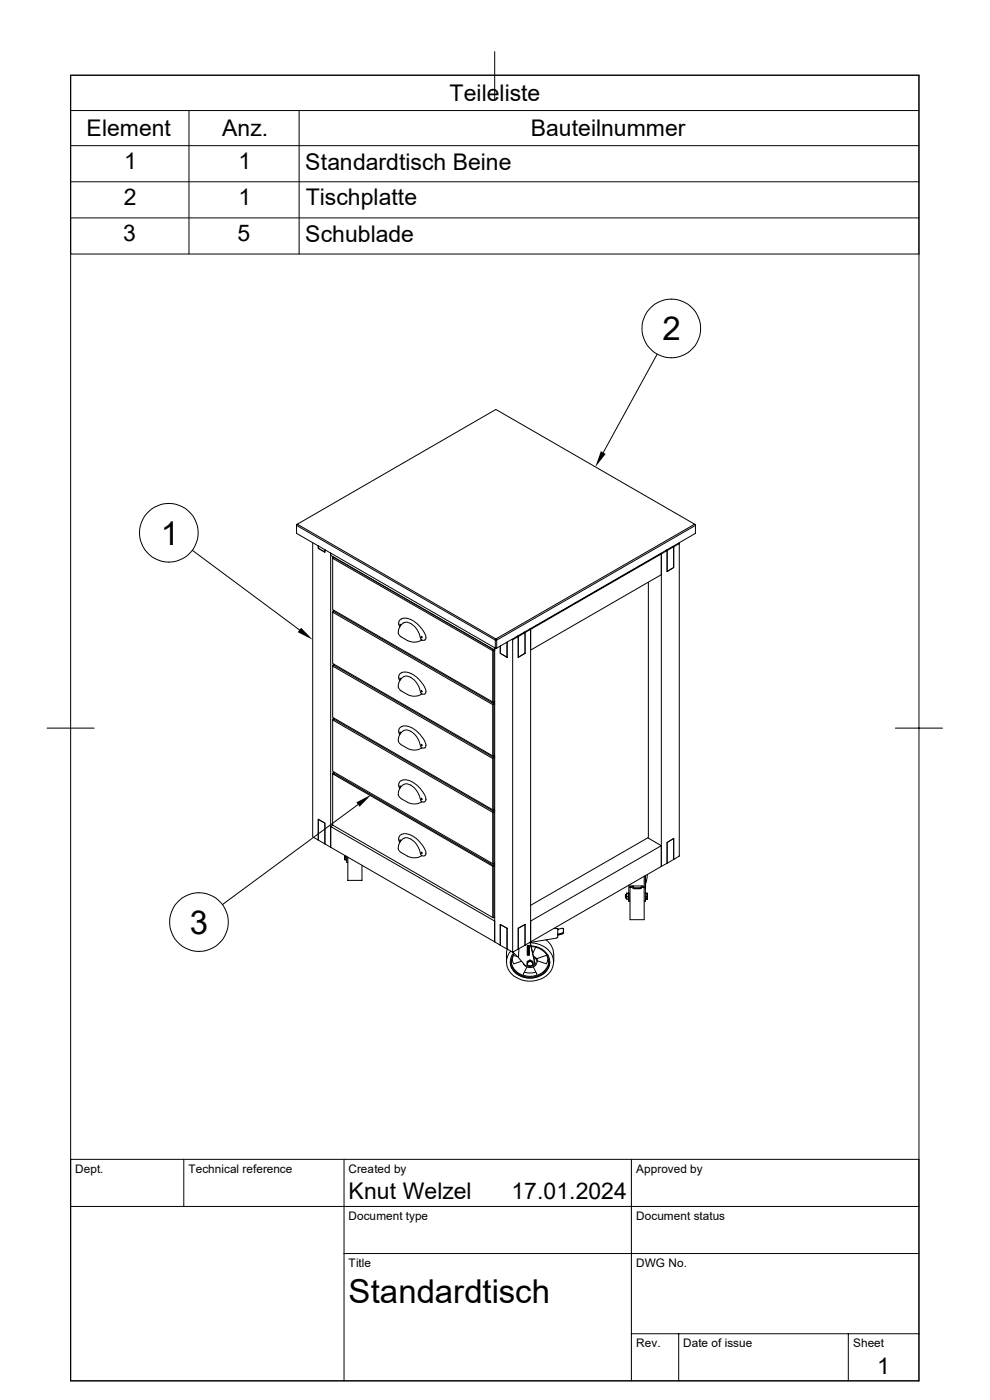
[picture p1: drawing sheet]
<svg xmlns="http://www.w3.org/2000/svg" width="210mm" height="297mm" viewBox="0 0 210 297" stroke-linecap="round" stroke-linejoin="round" font-family="sans-serif">
<g fill="none" stroke="#000" stroke-width=".21">
<path d="M104.9 11v10M194.9 16v276.9h-179.9M194.9 16h-179.9v37.9h179.9M194.9 16h-179.9v276.9M15 23.5h179.9M15 30.9h179.9M15 38.6h179.9M40.1 23.5v30.4M63.5 23.5v30.4M15 46.2h179.9M139.4 75.1l-11.4 20.9M40.8 116.8l22.7 16.8"/>
<path d="M62.9 111.5l42.2 24.3v1.7l-42.2-24.3zM62.9 111.3l.2-.1-.2 .3zM63.1 111.2l42.1-24.3 42.2 24.3-42.2 24.4zM66.3 115.1v62.4l1.2 .7v-4.4M67.5 115.8v.5l1.4 .8v-.5v.5l-1.4-.8zM70.6 118.3l.1-.1-.1 .2zM70.6 118.4l33.9 19.6v10.9l-33.9-19.6zM70.7 118.2l34 19.6M141.4 116.7l.1 .1v4.4l1.4-.8-1.4 .8v-4.4zM142.8 115.9l.1 .1v4.4M144 115.2l.1 .1M147.4 111.2l.1 .3z"/>
<path d="M70.6 129.7l.1-.1-.1 .3zM70.6 129.9l33.9 19.6v10.9l-33.9-19.6zM70.9 129.5l-.2 .1 33.9 19.6 .3-.1M84.5 134.3l.3 .6 1.7 1M84.8 133l-.2-.5v-.5l.2-.4 .4-.3 1.1-.2 1 .4 1.7 1.3 1 1.4 .4 1.1M85 132.6l-.1-.2-.1 .1 .2 .3M85.7 132.1a2.51 2.51 0 0 1 2.8 1.5l.8 2.1 .3 .1h.6M85.7 132.1l-.6 .4-.3 .6-.3 1.2M89.4 135l.2 .2-.1 .1-.2-.2zM89.5 135.8a3 3 0 0 1-3 .1M90.3 135.3l-.2 .5M104.6 137.8l.2 .2h-.3z"/>
<path d="M104.9 137.4v62.4M105.2 135.6l.2 .2h-.3zM105.4 135.8l42.1-24.3v1.7l-42.3 24.4-.1-.1h.3zM106.1 137.1v1.5l1.5 .8-1.5-.8zM107.6 136.3v3.1M108.6 135.6l.2 .1v66.3M108.8 135.7l3.8-2.2v4.4l27.7-16v-4.4l3.8-2.2v66.3l-1.2 .7M111.3 134.1l.1 .1v4.4l-1.5 .8v-4.4h-.1M137.5 123.5v54.2l-24.9 14.4M10 154.5h10M70.6 152.6l.1-.1-.1 .2zM70.6 141.1h.1l-.1 .2z"/>
<path d="M70.6 152.7l33.9 19.6v10.9l-33.9-19.6zM70.6 141.3l33.9 19.6v10.9l-33.9-19.6zM70.9 152.4l-.2 .1 33.9 19.6 .3-.1M70.9 140.9l-.2 .2 33.9 19.6 .3-.2M84.5 157.1l.3-1.2a1.6 1.6 0 0 1 2.4-.7 5.9 5.9 0 0 1 2.2 3.4M84.5 145.7l.3-1.2a1.6 1.6 0 0 1 2.4-.8 5.9 5.9 0 0 1 2.2 3.5M84.5 157.1l.2 .5 .4 .3M84.5 145.7l.3 .6 1.7 1.1a3 3 0 0 0 3-.2M84.8 155.8l-.2-.4v-.5l.6-.8 1-.1 1.1 .3 1.7 1.4 1 1.4 .4 1.1M84.8 144.4l-.2-.4v-.6l.6-.7 1-.1 1.1 .3 1.7 1.4 1 1.4 .4 1M85 158l1.5 .8a3 3 0 0 0 3-.1M85 155.5l-.1-.2-.1 .1 .2 .2"/>
<path d="M85 144.1l-.1-.3-.1 .1 .2 .3M89.4 158.6h.1M89.4 147.2h.1M89.4 157.9l.2 .2-.1 .1-.2-.2zM89.4 146.5l.2 .2-.1 .1-.2-.2zM90.3 158.2a.54 .54 0 0 1-.8 .5l-.1-.1M90.3 146.7a.54 .54 0 0 1-.8 .5h-.1M104.5 148.9h.3zM104.6 149.2l.2 .3h-.3zM104.9 148.8l-.1 .1v-10.9l.1-.1-34.8-20.1v-.5v62.4l-1.2-.7M104.9 149.4l-.1 .1v10.9l.1-.1M189.9 154.5h10"/>
<path d="M67.5 173.8v4.4l1.4 .8M67.5 173.8l1.4 .8v4.4M70.1 175.3v4.4l34.8 20.1M70.6 164h.1l-.1 .2zM70.6 164.2l33.9 19.6v10.8l-33.9-19.6zM70.6 175l-.5 .3 34.8 20.1M70.9 163.8l-.2 .2 33.9 19.6 .3-.2M75.9 170.7l-28.7 21.2M84.5 168.6l.3-1.2a1.7 1.7 0 0 1 2.4-.8 5.9 5.9 0 0 1 2.2 3.4v.1M84.5 168.6l.2 .4 .4 .4M84.8 167.3l-.2-.5v-.5l.6-.7 1-.2 1 .3 .8 .5 1 .9 1 1.4 .4 1.1M84.8 178.7l-.2-.4v-.6l.6-.7 1-.1 1 .3 1.1 .7 .8 .8 .9 1.3 .4 1.1"/>
<path d="M85 169.4l1.5 .8a3 3 0 0 0 3-.1M85 166.9l-.1-.2-.1 .1 .2 .2M85 178.4l-.1-.3-.1 .1 .2 .3M89.4 170.1l.4 .1 .4-.1M89.4 170.1h.1M89.4 169.3l.2 .2-.1 .2-.2-.2zM90.3 169.6l-.2 .5M104.5 171.8h.3zM104.5 160.4h.3zM104.6 172.1l.2 .2h-.3zM104.6 160.7l.2 .2h-.3zM104.9 160.8l-.1 .1v10.9l.1-.1"/>
<path d="M104.9 172.3h-.1v10.9l.1-.1M137.4 177.8l2.9 1.6M73.1 181.5l.4 .6v.9h.3M73.2 182.4h.1M73.2 181.8v-.3v.9M73.2 181.8v.6M73.2 182.4h.3M73.2 181.8h.1M73.4 181.7l.4 .3M73.5 183h.1M73.8 181.8v5h3v-3.2M84.5 180l.3-1.1a1.7 1.7 0 0 1 2.4-.9 5.9 5.9 0 0 1 2.2 3.4v.1"/>
<path d="M84.5 180l.3 .7 1.7 1a3 3 0 0 0 3-.2M89.4 181.5h.1M89.4 180.8l.2 .2-.1 .1-.2-.2zM90.3 181a.53 .53 0 0 1-.2 .6 .53 .53 0 0 1-.6-.1h-.1M104.5 183.2h.3zM104.5 194.6h.3zM104.6 183.6l.2 .2h-.3zM104.9 199.8l1.2 .7M104.9 183.7l-.1 .1v10.8h.1M107.6 196.9v4.4l1.2 .7 1.1-.7M107.6 196.9l-1.5-.8v4.4M107.6 196.9v4.4l-1.5-.8"/>
<path d="M112.4 199.9l1.1 4.6M112.5 199.9l.1 .8M112.6 195.4l27.7-16v4.4l-27.7 16zM115.8 199.4a3.8 3.8 0 0 1 1.6 3M117.6 197h.7v.1M118.3 198.2a.51 .51 0 0 1-.2 .8l-5.6 .9M118.3 198.2l1.2-.5v-.7v1l-1.2 .4M118.3 197.1v1.1M119.5 197l-.2-.1-1 .2M132.8 189.8v.7M132.8 189.8h.1M132.8 190.5h.1"/>
<path d="M132.9 189.5v.4zM132.9 190.7h.1M132.9 189.9l.1 .9zM133 190.8h.3M133 190.2h.3M133.3 190.2v.6M133.4 187.8v3.4h.2M133.4 189.5h-.5h.5l-.1 .7M133.4 190.7l-.1 .1M133.6 187.7v.6M133.7 188.2l-.1 .1M133.9 188.2l-.3 .1"/>
<path d="M134.3 188.3h1.7M134.3 188.2h-.4M134.3 188h-.4l-.2 .2M134.3 188v.5l1.5 .1 .3-.3M134.3 188h1.8v.3M136.1 188h.3l.2 .2M136.1 188.2h.3M136.4 188.2v.1h.3M136.7 185.9v2.4M136.7 188.2v6.9h-3.1v-6.8M136.8 185.8l.1 5.4M136.9 189.5h.4"/>
<path d="M136.9 186.1v2.3M136.9 185.8h.1M136.9 190.8h.3M136.9 190.2h.3M136.9 191.2h-.2M137.3 189.9v.8M137.3 190.7l-.1 .1M137.3 189.9l-.1 .9M137.3 190.7h.1M137.3 189.5v.4M137.3 185.5l-.4 2M137.3 189.5l-.4 .1"/>
<path d="M140.3 183.8v-66.3l-.1-.1 .1 .1-27.7 16-.2-.1 .2 .1v66.3l-1.2 .7M141.5 183.1l-1.2 .7M142.9 182.3v-4.4l-1.4 .8v4.4M142.9 182.3l-1.4 .8M107.6 201.4l-.2 .7v2M108.2 204.1a4 4 0 0 0 4.8 3.3 3.7 3.7 0 0 0 3.6-3.3M108.5 204a3.9 3.9 0 0 0 5.2 3 3.4 3.4 0 0 0 2.7-3M108.7 203.6l.2 .8M108.8 202l1.2 1.2M109 204.4v.1M109.7 202.9l-.8-.2-.2 1.1M110.1 201.3l-.1 1.9 1.4 1.7"/>
<path d="M110.7 203.9l-1.7 .6M111.2 206.2l.8 .2 1.7-.2M111.4 200.5v-4.4l-1.5 .8v4.4M111.4 200.5l-1.5 .8M111.5 204.8l.1 .1M111.6 204.9h.6M111.8 205.2l-.8 1.5M111.8 204.5v.2l.3 .2M111.8 204.2v.3M111.8 204.5l.3 .4M111.8 200.7v1.9M111.9 200.7h.4"/>
<path d="M111.9 202.6h.4M111.9 202.2l.3 .1zM111.9 200.6h.3M112 201.6h.1M112 201.8h.1M112 201.5h.1M112 202.4v.1M112 201.6l.2 .1zM112 201.7l.2 .1zM112 201.1h.2M112 201.2h.1M112 201.4l.2 .1z"/>
<path d="M112 201.1h.1M112 200.8h.1M112 201.9h.1M112 201.3l.2 .1h-.2l.1-.1h-.1h.2h-.1M112 200.7v.1M112 202.4h.2zM112 201.9h.2zM112 201.9h.2M112.1 200.7v.1M112.1 200.8h.1l-.1 .1M112.1 200.7h.1M112.1 202.1h.1"/>
<path d="M112.1 201.9v.1M112.1 201.1h.1M112.1 202.1l-.1-.1 .2 .1M112.2 202.1h.1M112.1 200.9h.1M112.2 201.1h.1M112.1 202.4l.1 .1M112.1 200.9v.1M112.1 201.1h-.1M112.1 200.9h-.1l.1 .1M112.1 202v.1M112.1 200.9l.1 .1"/>
<path d="M112.1 204l-.3 .2M112.1 201.3h.1M112.1 204h.6M112.1 204.9h.6M112.1 204l-.3 .5M112.1 201h.1M112.1 204.9l.3 .1 .4-.1M112.1 202l.1 .1M112.2 201.5h.1M112.2 201.9h.1M112.2 201.2h.1M112.2 201h.1"/>
<path d="M112.2 202.4h.1M112.3 200.7h.1M112.3 200.7v1.9M112.4 203.9l.4 .1M112.4 203.9l-.3 .1M112.4 203.9v-.2l-.6 .3v.2M112.4 203.7l.7 .3v.2M112.5 200a4.6 4.6 0 0 1 4.9 4 4.4 4.4 0 0 1-3.9 4.1 5.2 5.2 0 0 1-5.9-3.1 3.4 3.4 0 0 1 .7-3.2M112.6 200.7l.9 3.7M112.6 200.8a3.6 3.6 0 0 1 3.8 3.8 4.2 4.2 0 0 1-5.7 2.4 2.98 2.98 0 0 1-1.6-4.7M112.6 200.7a3.6 3.6 0 0 1 3.8 4.5 4.6 4.6 0 0 1-7.9 0 2.98 2.98 0 0 1 .5-3M112.7 204.9h.3"/>
<path d="M112.7 204a.45 .45 0 0 1 .3 .5 .45 .45 0 0 1-.3 .4M112.8 204a.45 .45 0 0 1 .3 .5 .45 .45 0 0 1-.3 .4M113 202.1h.1M113.1 202.8l.8 .6 2.1-.7 .2 1.1M113.2 205.2l.7 1.5M113.2 203.1a1.15 1.15 0 0 1 .7 1.3 1.15 1.15 0 0 1-1.3 .9 1.49 1.49 0 0 1-1.6-1M113.5 204.5v.2l-.5 .2M113.5 204.4v.1M113.7 200.9l-.6 1.2M113.9 201h.1M114 203.3v.8M114 203.8l1.9 .7"/>
<path d="M116 204.4l-.1 .1M116.2 203.6l-.2 .8M117.5 202.4v1.7M15 255.9h179.9M39 246v9.9M73 246v46.9M133.9 246v46.9M194.9 246h-179.9v46.9M73 265.9h121.9M133.9 283h61M144 283v9.9M180 283v9.9"/>
<circle cx="142.4" cy="69.7" r="6.2"/>
<circle cx="35.8" cy="113" r="6.2"/>
<circle cx="42.2" cy="195.6" r="6.2"/>
</g>
<path d="M127.5 95.7l1 .6-2.2 2.8zM63.9 133.2l2.4 2.5-3.1-1.6zM75.6 170.2l3.2-1.6-2.5 2.6z" fill="#000"/>
<g font-size="7">
<text x="140.5" y="72.2">2</text>
<text x="34.1" y="115.6">1</text>
<text x="40.3" y="198.1">3</text>
<text x="74" y="276.4">Standardtisch</text>
</g>
<g font-size="4.9">
<text x="95.4" y="21.4">Teileliste</text>
<text x="18.4" y="28.9">Element</text>
<text x="47.1" y="28.9">Anz.</text>
<text x="112.6" y="28.9">Bauteilnummer</text>
<text x="26.4" y="35.8">1</text>
<text x="50.6" y="35.8">1</text>
<text x="64.8" y="36">Standardtisch Beine</text>
<text x="26.2" y="43.5">2</text>
<text x="50.6" y="43.5">1</text>
<text x="64.9" y="43.6">Tischplatte</text>
<text x="26.2" y="51.1">3</text>
<text x="50.4" y="51.1">5</text>
<text x="64.8" y="51.3">Schublade</text>
<text x="74" y="254.5">Knut Welzel</text>
<text x="108.5" y="254.5">17.01.2024</text>
<text x="186.1" y="291.6">1</text>
</g>
<g font-size="2.5">
<text x="16" y="248.8">Dept.</text>
<text x="40" y="248.8">Technical reference</text>
<text x="74" y="248.8">Created by</text>
<text x="134.9" y="248.8">Approved by</text>
<text x="74" y="258.7">Document type</text>
<text x="135" y="258.7">Document status</text>
<text x="74" y="268.7">Title</text>
<text x="135" y="268.7">DWG No.</text>
<text x="135" y="285.8">Rev.</text>
<text x="145" y="285.8">Date of issue</text>
<text x="181" y="285.8">Sheet</text>
</g>
</svg>
